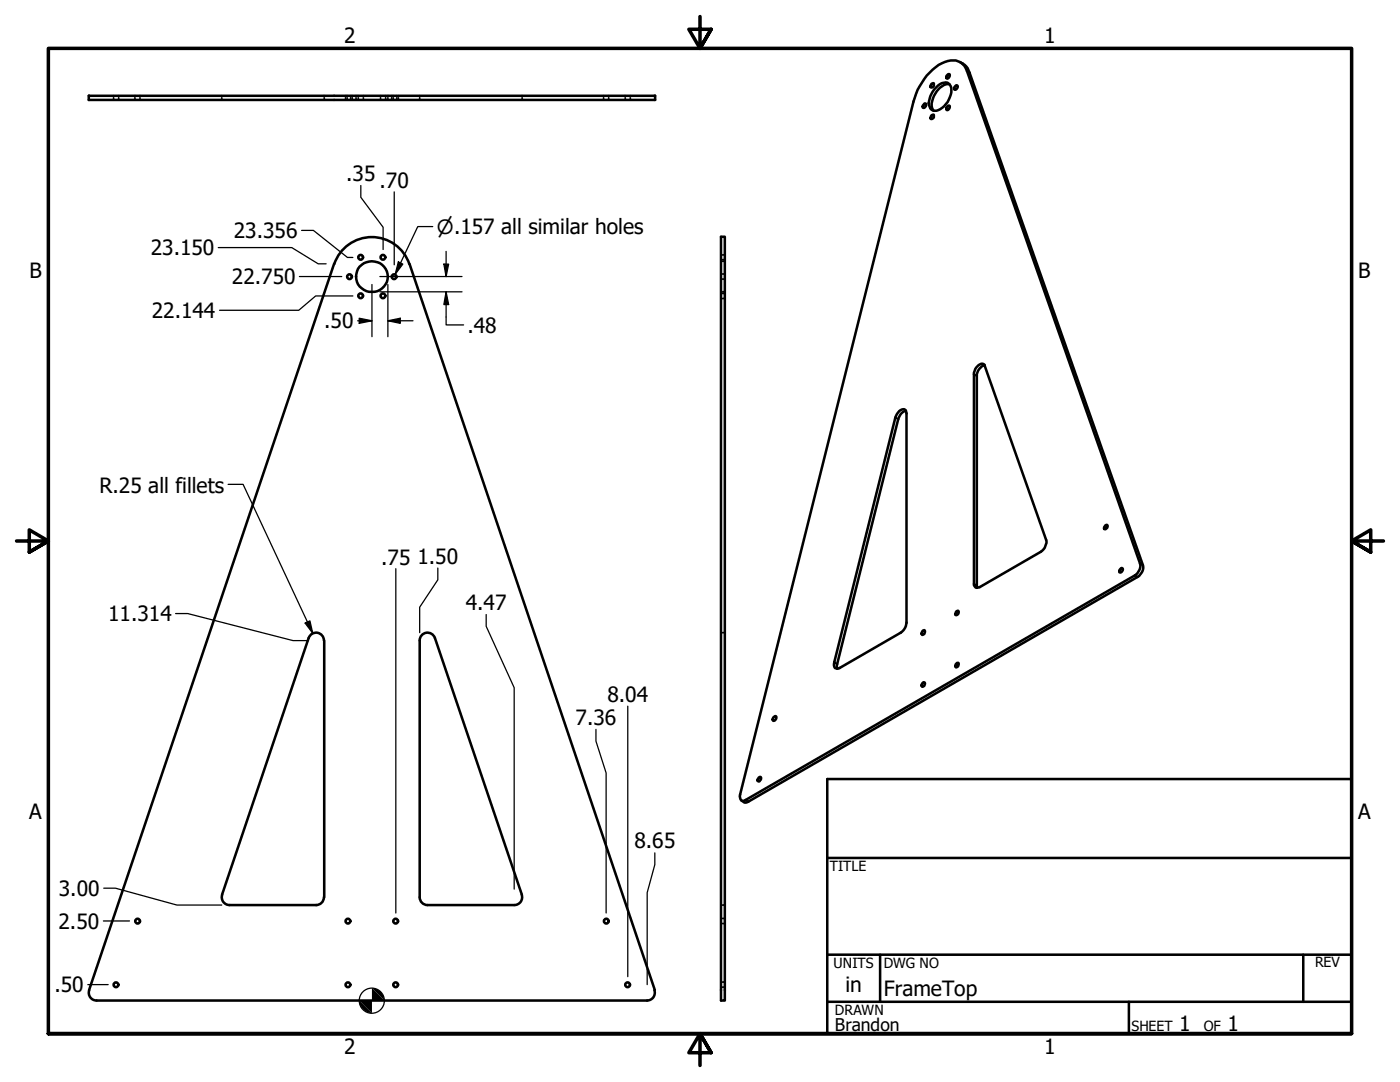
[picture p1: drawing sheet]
<svg xmlns="http://www.w3.org/2000/svg" width="279mm" height="216mm" viewBox="0 0 279 216" stroke-linecap="round" stroke-linejoin="round" font-family="sans-serif">
<!-- layer: Visible (ANSI) -->
<g fill="none" stroke="#000" stroke-width=".51">
<path d="M17.7 19.1h113v.8h-113zM185 15a7.1 7.1 0 0 1 5.8-2.9 3.1 3.1 0 0 1 2.2 2.1l34.5 98.3a2.3 2.3 0 0 1-1 2.3l-77.7 44.8a.62 .62 0 0 1-.7 .2 .62 .62 0 0 1-.4-.6v-.6l34.9-139.1a14.1 14.1 0 0 1 2.4-4.5zM185.9 16.7l.3-.1a.49 .49 0 0 1 .1 .6 .49 .49 0 0 1-.6 .2zM186.5 17.8l.4-.4a1.95 1.95 0 0 1 2.5-.7 2.65 2.65 0 0 1 0 3.2 3.6 3.6 0 0 1-2.9 2.2 1.7 1.7 0 0 1-1-2.5zM189 15l.4-.2a.46 .46 0 0 1 0 .6 .46 .46 0 0 1-.6 .2zM189.5 16.8a3.4 3.4 0 0 0-3.1 2.4l-.2 .5a2.36 2.36 0 0 0 .1 2.4M190.7 17.1l.2-.1a.5 .5 0 0 1 .1 .6 .5 .5 0 0 1-.6 .2v-.3zM191.6 12.4l.6 .3a2.85 2.85 0 0 1 1.3 1.8l34.6 98.3a2.21 2.21 0 0 1-1.1 2.3l-77.6 44.9-.7 .1-.7-.3M184.4 20.8l.3-.2a.5 .5 0 0 1 0 .7 .5 .5 0 0 1-.6 .2v-.4zM185.9 23l.3-.1a.49 .49 0 0 1 .1 .6 .49 .49 0 0 1-.6 .2zM189 21.3l.4-.2a.46 .46 0 0 1 0 .6 .46 .46 0 0 1-.6 .1zM66.7 52.6l-48.9 144.9"/>
<path d="M66.7 52.7a7.9 7.9 0 0 1 7.5-5.4 7.9 7.9 0 0 1 7.5 5.4M81.7 52.6l49 144.9M143.9 47.2h.8v152.4h-.8zM194.8 73.3l.5-.5a.68 .68 0 0 1 .7-.2 .68 .68 0 0 1 .5 .4l12.3 34.8a2.51 2.51 0 0 1-1.1 2.3l-12.4 7.1a.64 .64 0 0 1-.9-.7v-42.1zM196.5 72.9a2.18 2.18 0 0 0-1.6 2.1l.1 42.3M179.5 82l.2-.1a.7 .7 0 0 1 .9-.2 .7 .7 0 0 1 .3 .8v41.8l-.1 .6-.5 .9-.5 .4-12.2 7.1-.6 .1a.85 .85 0 0 1-.5-1.3l12.2-48.8zM180.8 82l-.5 .2-.5 .4-.5 1-12.2 48.9v.9M220.6 104.8l.3-.1a.49 .49 0 0 1 0 .6 .49 .49 0 0 1-.6 .2v-.3zM223.5 113.6l.4-.3a.5 .5 0 0 1 .1 .7 .5 .5 0 0 1-.6 .2zM61.6 127.3l-17.3 51.2M61.6 127.3a1.56 1.56 0 0 1 1.7-1 1.56 1.56 0 0 1 1.3 1.5M64.7 127.8v51.2"/>
<path d="M83.8 127.8v51.2a1.56 1.56 0 0 0 1.5 1.6M86.8 127.3a1.56 1.56 0 0 0-1.7-1 1.56 1.56 0 0 0-1.3 1.5M86.8 127.3l17.3 51.2a1.56 1.56 0 0 1-1.5 2.1h-17.3M184.1 125.9l.4-.2a.61 .61 0 0 1-.5 1l-.1-.3zM184.3 136.1a.46 .46 0 0 1 .3 .6 .46 .46 0 0 1-.6 .3l-.1-.2zM190.8 132.5l.4-.2a.57 .57 0 0 1-.4 .9l-.2-.3zM190.9 122l.3-.1a.51 .51 0 0 1 0 .6 .51 .51 0 0 1-.5 .2zM151.4 155.1l.3-.1a.49 .49 0 0 1 .1 .6 .49 .49 0 0 1-.6 .2v-.3zM154.3 143.2l.4-.3a.56 .56 0 0 1 .2 .6 .56 .56 0 0 1-.6 .3l-.1-.2zM44.3 178.5a1.56 1.56 0 0 0 1.5 2.1M64.6 179a1.56 1.56 0 0 1-1.5 1.6M17.8 197.6a1.56 1.56 0 0 0 1.5 2"/>
<path d="M19.3 199.6h109.9M45.8 180.6h17.3M130.6 197.6a1.56 1.56 0 0 1-1.5 2"/>
<circle cx="69.8" cy="55.2" r=".48"/>
<circle cx="72" cy="59" r=".48"/>
<circle cx="72" cy="51.3" r=".48"/>
<circle cx="74.2" cy="55.2" r="3.1"/>
<circle cx="76.4" cy="59" r=".48"/>
<circle cx="76.4" cy="51.3" r=".48"/>
<circle cx="78.6" cy="55.2" r=".48"/>
<circle cx="23.1" cy="196.5" r=".48"/>
<circle cx="27.5" cy="183.8" r=".48"/>
<circle cx="69.4" cy="183.8" r=".48"/>
<circle cx="69.4" cy="196.5" r=".48"/>
<circle cx="79" cy="183.8" r=".48"/>
<circle cx="79" cy="196.5" r=".48"/>
<circle cx="121" cy="183.8" r=".48"/>
<circle cx="125.3" cy="196.5" r=".48"/>
</g>
<!-- layer: Visible Narrow (ANSI) -->
<path d="M193 14.2l.5 .3M194.4 74.7l.5 .3M178.7 83.3l.6 .3M194.4 116.5l.5 .3M226.5 114.8l.5 .3M227.5 112.5l.6 .3M166.5 132.1l.6 .4M148.8 159.6l.6 .4" fill="none" stroke="#000" stroke-width=".38"/>
<!-- layer: Hidden (ANSI) -->
<g fill="none" stroke="#000" stroke-width=".38">
<path d="M22.7 19.1v.3M22.7 19.7v.2M23.7 19.1v.3M23.7 19.7v.2M26.9 19.1v.3M26.9 19.7v.2M27.9 19.1v.3M27.9 19.7v.2M44.3 19.1v.3M44.3 19.7v.2M64.7 19.1v.3M64.7 19.7v.2"/>
<path d="M69 19.1v.3M69 19.7v.2M69.3 19.1v.3M69.3 19.7v.2M70 19.1v.3M70 19.7v.2M70.3 19.1v.3M70.3 19.7v.2M71.1 19.1v.3M71.1 19.7v.2M71.5 19.1v.3M71.5 19.7v.2"/>
<path d="M72.5 19.1v.3M72.5 19.7v.2M75.9 19.1v.3M75.9 19.7v.2M77 19.1v.3M77 19.7v.2M77.4 19.1v.3M77.4 19.7v.2M78.2 19.1v.3M78.2 19.7v.2M78.5 19.1v.3M78.5 19.7v.2"/>
<path d="M79.2 19.1v.3M79.2 19.7v.2M79.5 19.1v.3M79.5 19.7v.2M83.8 19.1v.3M83.8 19.7v.2M104.2 19.1v.3M104.2 19.7v.2M120.5 19.1v.3M120.5 19.7v.2M121.5 19.1v.3M121.5 19.7v.2"/>
<path d="M124.8 19.1v.3M124.8 19.7v.2M125.8 19.1v.3M125.8 19.7v.2M143.9 58.5h.2M143.9 59.6h.2M143.9 54.7h.2M143.9 55.7h.2M143.9 50.9h.2M143.9 51.8h.2M143.9 58.2h.2M143.9 52.1h.2"/>
<path d="M144.4 58.5h.3M144.4 59.6h.3M144.4 54.7h.3M144.4 55.7h.3M144.4 50.9h.3M144.4 51.8h.3M144.4 58.2h.3M144.4 52.1h.3M143.9 126.2h.2M144.4 126.2h.3M143.9 180.6h.2M143.9 183.3h.2"/>
<path d="M143.9 184.3h.2M143.9 196h.2M143.9 197h.2M144.4 180.6h.3M144.4 183.3h.3M144.4 184.3h.3M144.4 196h.3M144.4 197h.3"/>
</g>
<!-- layer: Border (ANSI) -->
<path d="M139.7 3.3v6.4l-2.2-3.9h4.4l-2.2 3.9 2.2-3.9M3.3 107.9h6.4l-3.9-2.2v4.5l3.9-2.3-3.9 2.3M276.1 107.9h-6.4l3.9-2.2v4.5l-3.9-2.3 3.9 2.3M9.7 206.2v-196.5h260v196.5h-260h260M141.9 210.1l-2.2-3.9 2.2 3.9h-4.4l2.2-3.9v6.4" fill="none" stroke="#000" stroke-width=".7"/>
<!-- layer: Title (ANSI) -->
<path d="M165.1 155.4h104.6v50.8h-104.6zM165.1 171.2h104.6M165.1 190.5h104.6M165.1 199.9h104.6M175.6 190.5v9.4M225.3 199.9v6.3M260.1 190.5v9.4" fill="none" stroke="#000" stroke-width=".51"/>
<!-- layer: Dimension (ANSI) -->
<g fill="none" stroke="#000" stroke-width=".25">
<path d="M72 37v2.4l4.5 5.9v4.5M78.7 38.3v14.5M43.6 49.4h14.6l5.3 3.2h1.6M59.8 55.2h8.4M60.2 46h2.3l6.8 5.4h1.1M70.4 59.1h-7.4l-3.4 2.8h-15.8M74.2 56.8v10.4M75.8 58.2h16.4M75.8 55.2h16.4M77.4 56.8v10.4M79.5 52.3l.9 .4-1.5 2zM86.4 45.2h-3l-4.5 9.5"/>
<path d="M88.6 52.7h.9l-.5 2.5zM89 58.2l.5 2.6h-.9zM89 58.2v6.6h3.5M89 50.2v5M71.4 64h2.8M71.7 63.5l2.5 .5-2.5 .5zM77.4 64l2.5-.5v1zM77.4 64h5M45.5 96.6h3l13.9 29.8M79 113.5v68.7M87.4 113.3v2.4l-3.6 5.5v5M35.1 122.4h2.4l21 5.4h3"/>
<path d="M60.9 124.3l.9-.4 .6 2.5zM97 122.6v2.4l5.6 12.2v40.2M118.9 145.5v2.4l2.1 6.3v28M125.3 140.9v54M20.7 177.2h2.4l12.2 3.4h9M130.7 170.2v2.3l-1.5 5.6v18.4M17.5 196.5h4.1M20.6 183.8h5.2"/>
<circle cx="74.2" cy="199.7" r="2.51"/>
</g>
<g fill="#000">
<path d="M79.5 52.3l.9 .4-1.5 2zM88.6 52.7h.9l-.5 2.5zM71.7 63.5l2.5 .5-2.5 .5zM77.4 64l2.5-.5v1zM89 58.2l.5 2.6h-.9zM60.9 124.3l.9-.4 .6 2.5z"/>
<path d="M71.7 199.6l2.5 2.6a2.6 2.6 0 0 1-2.5-2.6z" fill-rule="evenodd"/>
<path d="M71.7 199.6h5l-2.5-2.4v5z" fill-rule="evenodd"/>
<path d="M74.2 197.2a2.39 2.39 0 0 1 2.5 2.4z" fill-rule="evenodd"/>
</g>
<g font-size="4.2">
<text x="68.7" y="8.6">2</text>
<text x="208.4" y="8.6">1</text>
<text x="69.1" y="36.1">.35</text>
<text x="75.8" y="37.5">.70</text>
<text x="46.7" y="47.5">23.356</text>
<text x="30.1" y="50.9">23.150</text>
<text x="5.9" y="55.5">B</text>
<text x="46.3" y="56.7">22.750</text>
<text x="271.1" y="55.5">B</text>
<text x="30.3" y="63.4">22.144</text>
<text x="64.7" y="65.5">.50</text>
<text x="93.3" y="66.4">.48</text>
<text x="19.9" y="98.3">R.25 all fillets</text>
<text x="76.1" y="112.6">.75</text>
<text x="83.3" y="112.5">1.50</text>
<text x="21.6" y="124">11.314</text>
<text x="93" y="121.8">4.47</text>
<text x="121.2" y="140">8.04</text>
<text x="114.9" y="144.7">7.36</text>
<text x="5.8" y="163.4">A</text>
<text x="271" y="163.4">A</text>
<text x="126.6" y="169.3">8.65</text>
<text x="11.7" y="178.8">3.00</text>
<text x="11.7" y="185.3">2.50</text>
<text x="10.9" y="198">.50</text>
<text x="168.7" y="198">in</text>
<text x="176.4" y="198.7">FrameTop</text>
<text x="235.3" y="205.7">1</text>
<text x="245" y="205.7">1</text>
<text x="68.7" y="210.3">2</text>
<text x="208.4" y="210.3">1</text>
</g>
<text font-size="3.9" x="87.2" y="46.7">⌀.157 all similar holes</text>
<text font-size="3.5" x="166.6" y="205.7">Brandon</text>
<g font-size="2.8">
<text x="165.6" y="173.7">TITLE</text>
<text x="166.4" y="193.1">UNITS</text>
<text x="176.4" y="193.2">DWG NO</text>
<text x="262.4" y="193">REV</text>
<text x="166.6" y="202.4">DRAWN</text>
<text x="225.8" y="205.7">SHEET</text>
<text x="240.2" y="205.7">OF</text>
</g>
</svg>
